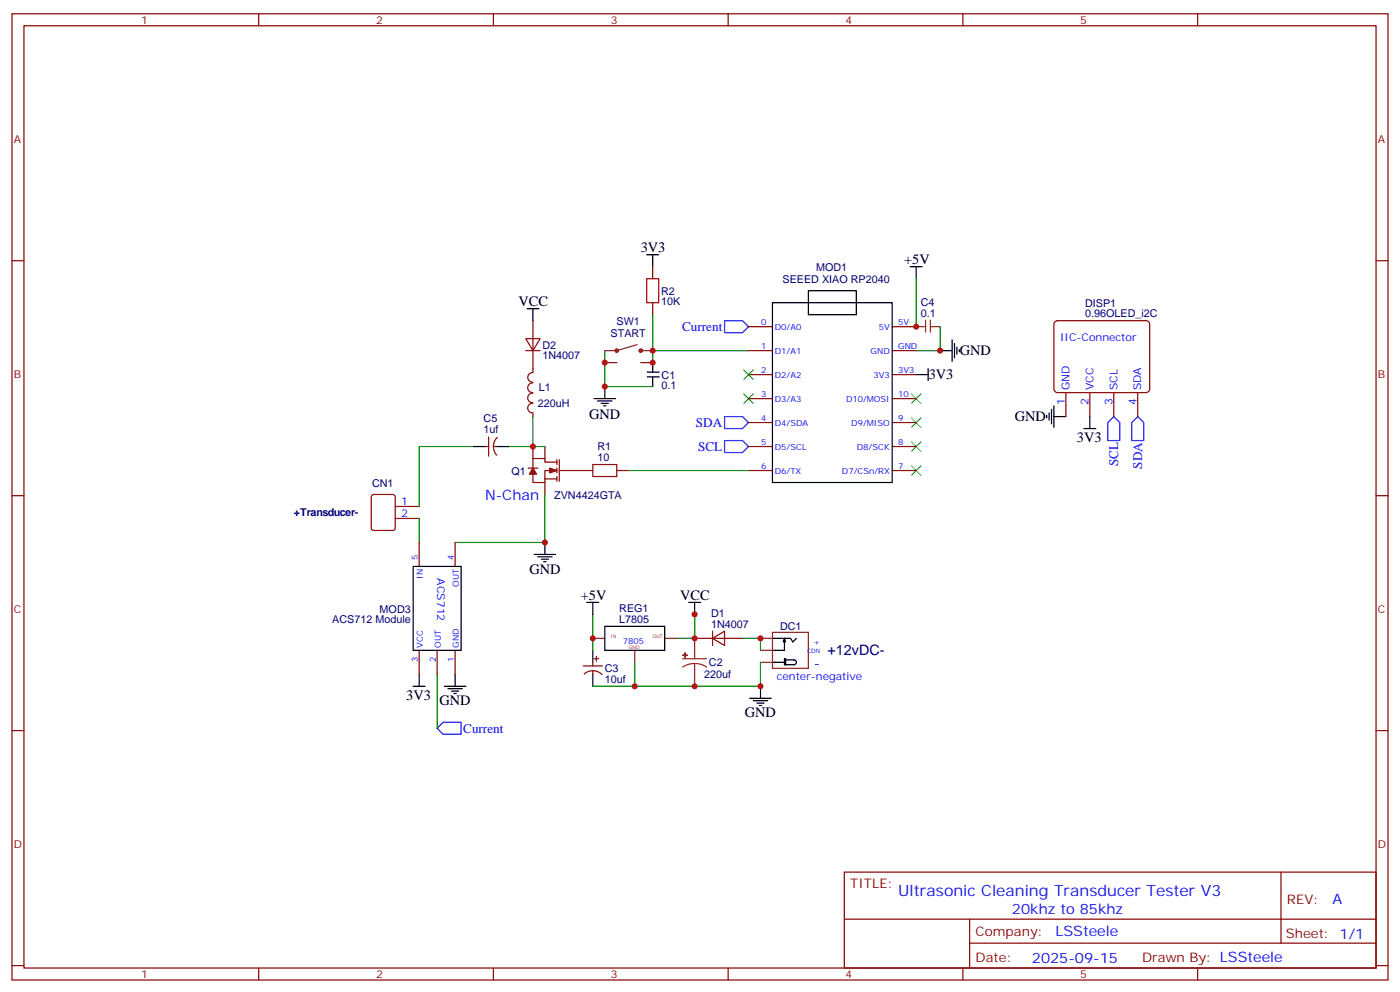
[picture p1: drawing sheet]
<svg xmlns="http://www.w3.org/2000/svg" width="412mm" height="292mm" viewBox="0 0 412 292" stroke-linecap="round" stroke-linejoin="round" font-family="sans-serif">
<g fill="none" stroke="#870000" stroke-width=".35">
<path d="M3.5 4.1h405.4v284.3h-405.4zM7.1 7.6h398.2v277.3h-398.2zM76.2 4.1v3.5M145.3 4.1v3.5M214.5 4.1v3.5M283.6 4.1v3.5M352.8 4.1v3.5M3.5 76.7h3.6M192.3 78.5v3.5M405.3 76.7h3.6M154.9 99.7h4.2l-2.1 3.5zM157 94.4v15.1"/>
<path d="M192.3 89.1v3.5M220.5 96.1h7M262.8 96.1h7.1M310.7 94.8l.8-.4h26.1l.6 .2 .5 .8v19.1l-.3 .6-.8 .4h-26.1l-.6-.2-.5-.8v-19.1zM154.9 103.2h4.2M157 115.7a1.41 1.41 0 0 0-1.6 1.4 1.41 1.41 0 0 0 1.6 1.4M157 112.7a1.41 1.41 0 0 0-1.6 1.4 1.41 1.41 0 0 0 1.6 1.4M157 118.7a1.41 1.41 0 0 0-1.6 1.4 1.41 1.41 0 0 0 1.6 1.4M157 109.7a1.41 1.41 0 0 0-1.5 1.4 1.41 1.41 0 0 0 1.5 1.4M178.2 106.7h3.5M188.7 106.7h3.6M220.5 103.2h7"/>
<path d="M220.5 110.2h7M220.5 117.3h7M262.8 103.2h7.1M262.8 110.2h7.1M262.8 117.3h7.1M314 115.5v7.1M321 115.5v7.1M328.1 115.5v7.1M335.1 115.5v7.1M142.9 131.4h1M143.9 128.6v5.6M145.3 131.4h1.1"/>
<path d="M146.5 128.7a3.8 3.8 0 0 0-.2 5.2M155.6 137.8h2.8M157 121.5v1.1M157 131.4v3.5M160.5 131.4v3.5M164 138.5h-3.5v3.5h-3.5v-2.5M164 136h-3.5v-1.1h-3.5v2.9M164 135.3v1.4M164 137.8v1.4M164.7 138.5h9.9M164.7 135.3v6.3M181.7 138.5h3.5"/>
<path d="M220.5 124.4h7M220.5 131.4h7M220.5 138.5h7M262.8 124.4h7.1M262.8 131.4h7.1M262.8 138.5h7.1M3.5 145.9h3.6M109.6 145.7l.5-.2h5.6l.7 .5v9.4l-.4 .6-5.9 .1-.7-.5v-9.4zM116.4 152.6h7.1M116.4 149h7.1M123.5 159.6v7.1M134.1 159.6v7.1"/>
<path d="M160.5 142v3.5M160.5 140.9h3.5M164 140.2v1.4M405.3 145.9h3.6M123.5 191.4v7M128.8 191.4v7M134.1 191.4v7M171.8 196h5.6M172.1 198.3a3.8 3.8 0 0 1 5.2 .2M174.6 194.9v1.1M174.6 197.4v1M175 193.9h1.4"/>
<path d="M175.7 193.1v1.5M204.6 187.9h14.1M209.9 187.9l3.5-2.2v4.3zM209.9 185.7v4.3M3.5 215h3.6M405.3 215h3.6M248.7 256.6h156.6v28.3h-156.6zM377.3 256.7v20.8M248.7 270.5h156.5M285.6 277.5h119.6M285.6 270.5v14.1M3.5 284.2h3.6"/>
<path d="M76.2 284.9v3.5M145.3 284.9v3.5M214.5 284.9v3.5M283.6 284.9v3.5M352.8 284.9v3.5M405.3 284.2h3.6"/>
</g>
<g fill="none" stroke="#000" stroke-width=".35">
<path d="M190.5 75h3.5M192.3 75v3.5M268.1 78.5h3.5M269.9 78.5v3.5M155.2 90.8h3.5M157 90.8v3.6M227.5 89.1h35.3v52.9h-35.3zM238.1 85.5h14.1v7.1h-14.1zM175 117.3h6.3M176 118h4.3M177.1 118.7h2.1M177.8 119.4h.7"/>
<path d="M178.2 113.8v3.5M190.7 109.5h3.5M190.7 110.9h3.5M192.3 106.7v2.8M192.3 110.9v2.9M269.9 110.2h3.5M273.4 108.5v3.5M276.9 103.2h3.6M280.5 100v6.4M281.2 101.1v4.2M281.9 102.1v2.1M282.6 102.8v.7"/>
<path d="M310.4 119.4v6.4M139.3 131.4h3.6M146.4 131.4h3.5M308.3 122.2v.7M309 121.5v2.1M309.7 120.5v4.2M310.4 122.6h3.6M319.3 126.1h3.5M321 122.6v3.5M160.5 159.6v3.6M121.7 166.7h14.1v24.7h-14.1zM157.3 163.2h6.4"/>
<path d="M158.4 163.9h4.2M159.5 164.6h2.1M160.2 165.3h.7M172.9 177.3h3.5M174.6 177.3v3.5M202.8 177.3h3.6M204.6 177.3v3.5M123.5 198.4v3.6M134.1 198.4v3.6M174.6 191.4v3.5M174.6 198.4v3.6M178.2 184.3h17.6v7.1h-17.6z"/>
<path d="M227.5 194.9h3.6M227.5 187.9h5.3l.7 1 1.1-1M231.1 187.9v3.5h-3.6M231.1 187.9l.3 1M231.1 187.9l-.4 1M231.4 194.2h2.5a.71 .71 0 0 1 .7 .7 .71 .71 0 0 1-.7 .7h-2.8v-1.7h.3v1.7M121.7 202h3.5M130.9 202h6.3M131.9 202.7h4.3M133 203.4h2.1M133.7 204.1h.7M220.8 205.5h6.4"/>
<path d="M221.9 206.2h4.2M223 206.9h2.1M223.7 207.6h.7M224 202v3.5"/>
</g>
<path d="M219.1 115.9l2.8 2.8M219.1 108.8l2.8 2.9M221.9 115.9l-2.8 2.8M221.9 108.8l-2.8 2.9M268.5 115.9l2.8 2.8M271.3 115.9l-2.8 2.8M268.5 137.1l2.8 2.8M268.5 130l2.8 2.8M268.5 122.9l2.8 2.9M271.3 137.1l-2.8 2.8M271.3 130l-2.8 2.8M271.3 122.9l-2.8 2.9" fill="none" stroke="#3c3" stroke-width=".35"/>
<g fill="none" stroke="#008700" stroke-width=".35">
<path d="M192.3 92.6v14.1M269.9 82v14.1M276.9 96.1v7.1h-7M178.2 103.2v10.6h14.1M192.3 103.2h28.2M139.3 131.4h-15.8v17.6M157 122.6v8.8h-7.1M157 131.4h3.5M185.2 138.5h35.3M123.5 152.6v7M160.5 145.5v14.1h-26.4M128.8 198.4v15.9"/>
<path d="M174.6 180.8v10.6M187 194.9v7.1h37v-7.1M204.6 180.8v7.1h-5.3M218.7 187.9h5.3v3.5M174.6 202h12.4"/>
</g>
<path d="M190.5 82h3.5v7.1h-3.5zM174.6 136.7h7.1v3.5h-7.1z" fill="none" stroke="#a10000" stroke-width=".35"/>
<path d="M213.4 94.4h5.3l1.8 1.7-1.8 1.8h-5.3zM213.4 129.6h5.3l1.8 1.8-1.8 1.8h-5.3zM213.4 122.6h5.3l1.8 1.8-1.8 1.7h-5.3zM328.1 122.6l1.7 1.8v5.2h-3.5v-5.2zM335.1 122.6l1.8 1.8v5.2h-3.5v-5.2zM130.5 212.5h5.3v3.6h-5.3l-1.7-1.8z" fill="none" stroke="#00f" stroke-width=".35"/>
<g fill="none" stroke="#8c2424" stroke-width=".35">
<path d="M187.7 101.4l-6 1.8h-3.5M188.7 103.2h3.6M174.6 187.9h3.6M187 191.4v3.5M195.8 187.9h3.5M201.1 193.9h7M204.6 195.3l1.9 .2 1.6 .8M204.6 195.3l-1.8 .2-1.7 .8M204.6 187.9v6M204.6 195.3v6.7M224 194.9h3.5M224 187.9h3.5"/>
<path d="M224 191.4h3.5M227.5 186.1h10.6v10.6h-10.6z"/>
</g>
<g fill="none" stroke="#8c2424" stroke-width=".71">
<circle cx="181.7" cy="103.2" r=".35"/>
<circle cx="188.7" cy="103.2" r=".35"/>
</g>
<circle cx="231.4" cy="195.6" r=".18" fill="#000"/>
<g fill="#8c2424" stroke="#8c2424" stroke-width=".35">
<path d="M201.1 192.8h1.4z"/>
<path d="M201.8 192.1v1.4z"/>
</g>
<path d="M272.7 94.2v3.5" fill="none" stroke="#933" stroke-width=".35"/>
<path d="M269.9 96.1h2.8M274.1 94.2v3.5M274.1 96.1h2.8" fill="none" stroke="#930" stroke-width=".35"/>
<g fill="#870000" stroke="#870000" stroke-width=".35">
<path d="M157 137.8l1 1.7h-2.1z"/>
<path d="M161.9 137.8l2.1 .7-2.1 .7z"/>
</g>
<g fill="#c00">
<circle cx="178.2" cy="113.8" r=".88"/>
<circle cx="192.3" cy="106.7" r=".88"/>
<circle cx="192.3" cy="103.2" r=".88"/>
<circle cx="178.2" cy="106.7" r=".88"/>
<circle cx="224" cy="187.9" r=".88"/>
<circle cx="224" cy="202" r=".88"/>
<circle cx="204.6" cy="187.9" r=".88"/>
<circle cx="204.6" cy="180.8" r=".88"/>
<circle cx="204.6" cy="202" r=".88"/>
<circle cx="187" cy="202" r=".88"/>
<circle cx="276.9" cy="103.2" r=".88"/>
<circle cx="157" cy="131.4" r=".88"/>
<circle cx="160.5" cy="159.6" r=".88"/>
<circle cx="174.6" cy="187.9" r=".88"/>
<circle cx="269.9" cy="96.1" r=".88"/>
</g>
<text font-size="4.6" fill="#00f" x="264.6" y="263.7">Ultrasonic Cleaning Transducer Tester V3</text>
<g font-size="4.2">
<text x="188.7" y="74.3">3V3</text>
<text x="266.3" y="77.8">+5V</text>
<text x="152.8" y="90.1">VCC</text>
<text x="282.8" y="104.6">GND</text>
<text x="273.6" y="111.6">3V3</text>
<text x="173.6" y="123.2">GND</text>
<text x="299" y="124">GND</text>
<text x="317.2" y="129.9">3V3</text>
<text x="155.9" y="168.8">GND</text>
<text x="171.1" y="176.6">+5V</text>
<text x="200.4" y="176.6">VCC</text>
<text x="119.7" y="205.9">3V3</text>
<text x="129.5" y="207.6">GND</text>
<text x="219.4" y="211.1">GND</text>
</g>
<g font-size="4.2" fill="#00f">
<text x="142.9" y="147.3">N-Chan</text>
<text x="239.7" y="196.7">-</text>
<text x="298.1" y="269">20khz to 85khz</text>
<text x="392.5" y="265.9">A</text>
<text x="310.9" y="275.5">LSSteele</text>
<text x="304" y="283.3">2025-09-15</text>
</g>
<text font-size="4.2" fill="#000080" x="243.8" y="192.9">+12vDC-</text>
<g font-size="3.9" fill="#00f">
<text x="200.9" y="97.4">Current</text>
<text x="205" y="125.6">SDA</text>
<text x="205.7" y="132.7">SCL</text>
<text x="329.3" y="137.2" transform="rotate(-90 329.3 137.2)">SCL</text>
<text x="336.4" y="137.9" transform="rotate(-90 336.4 137.9)">SDA</text>
<text x="136.5" y="215.6">Current</text>
</g>
<g font-size="3.9" fill="#800">
<text x="250.5" y="261.2">TITLE:</text>
<text x="379.1" y="265.9">REV:</text>
<text x="287.4" y="275.4">Company:</text>
<text x="378.7" y="276">Sheet: 1/1</text>
<text x="287.4" y="283.1">Date:</text>
<text x="336.4" y="283.2">Drawn By: LSSteele</text>
</g>
<g font-size="3.2" fill="#800">
<text x="41.6" y="7.1">1</text>
<text x="110.8" y="7.1">2</text>
<text x="179.9" y="7.1">3</text>
<text x="249.1" y="7.1">4</text>
<text x="318.2" y="7.1">5</text>
<text x="4.1" y="42.2">A</text>
<text x="405.9" y="42.2">A</text>
<text x="4.1" y="111.3">B</text>
<text x="405.9" y="111.3">B</text>
<text x="4.1" y="180.4">C</text>
<text x="405.9" y="180.4">C</text>
<text x="4.1" y="249.6">D</text>
<text x="405.9" y="249.6">D</text>
<text x="41.6" y="287.9">1</text>
<text x="110.8" y="287.9">2</text>
<text x="179.9" y="287.9">3</text>
<text x="249.1" y="287.9">4</text>
<text x="318.2" y="287.9">5</text>
</g>
<g font-size="3.2" fill="#000080">
<text x="230.5" y="83.3">SEEED XIAO RP2040</text>
<text x="240.4" y="79.7">MOD1</text>
<text x="194.7" y="89.8">10K</text>
<text x="194.7" y="86.8">R2</text>
<text x="181.6" y="95.6">SW1</text>
<text x="271.2" y="93.1">0.1</text>
<text x="271.2" y="90.2">C4</text>
<text x="319.6" y="93.3">0.96OLED_i2C</text>
<text x="319.6" y="90.3">DISP1</text>
<text x="179.9" y="99.2">START</text>
<text x="159.8" y="105.7">1N4007</text>
<text x="159.8" y="102.7">D2</text>
<text x="194.9" y="111.5">C1</text>
<text x="158.4" y="119.8">220uH</text>
<text x="158.7" y="115">L1</text>
<text x="194.9" y="114.5">0.1</text>
<text x="142.5" y="124.3">C5</text>
<text x="142.5" y="127.5">1uf</text>
<text x="176" y="135.6">10</text>
<text x="176" y="132.4">R1</text>
<text x="109.6" y="143.3">CN1</text>
<text x="150.6" y="139.7">Q1</text>
<text x="163.2" y="146.8">ZVN4424GTA</text>
<text x="86.6" y="152">+Transducer-</text>
<text x="97.9" y="183.3">ACS712 Module</text>
<text x="111.8" y="180.3">MOD3</text>
<text x="182.4" y="183.3">L7805</text>
<text x="182.4" y="180.2">REG1</text>
<text x="209.5" y="184.7">1N4007</text>
<text x="209.5" y="181.7">D1</text>
<text x="229.8" y="185.4">DC1</text>
<text x="178.2" y="197.8">C3</text>
<text x="208.8" y="196">C2</text>
<text x="178.2" y="201">10uf</text>
<text x="207.4" y="199.5">220uf</text>
</g>
<g font-size="3.2" fill="#00f">
<text x="312.3" y="100.4">IIC-Connector</text>
<text x="313.6" y="119.3" transform="rotate(-90 313.6 119.3)">1</text>
<text x="315" y="114.8" transform="rotate(-90 315 114.8)">GND</text>
<text x="320.7" y="119.3" transform="rotate(-90 320.7 119.3)">2</text>
<text x="322.1" y="114.8" transform="rotate(-90 322.1 114.8)">VCC</text>
<text x="327.7" y="119.3" transform="rotate(-90 327.7 119.3)">3</text>
<text x="329.1" y="114.8" transform="rotate(-90 329.1 114.8)">SCL</text>
<text x="334.8" y="119.3" transform="rotate(-90 334.8 119.3)">4</text>
<text x="336.2" y="114.8" transform="rotate(-90 336.2 114.8)">SDA</text>
<text x="118.2" y="148.7">1</text>
<text x="118.2" y="152.2">2</text>
<text x="128.8" y="170.2" transform="rotate(90 128.8 170.2)">ACS712</text>
<text x="228.9" y="200.2">center-negative</text>
</g>
<g font-size="2.5" fill="#00f">
<text x="224.2" y="95.8">0</text>
<text x="264.6" y="95.8">5V</text>
<text x="228.2" y="97.2">D0/A0</text>
<text x="258.9" y="97.2">5V</text>
<text x="224.2" y="102.8">1</text>
<text x="228.2" y="104.2">D1/A1</text>
<text x="256.5" y="104.2">GND</text>
<text x="264.6" y="102.8">GND</text>
<text x="224.2" y="109.9">2</text>
<text x="228.2" y="111.3">D2/A2</text>
<text x="257.3" y="111.3">3V3</text>
<text x="264.6" y="109.9">3V3</text>
<text x="224.2" y="116.9">3</text>
<text x="228.2" y="118.4">D3/A3</text>
<text x="249.2" y="118.4">D10/MOSI</text>
<text x="264.6" y="116.9">10</text>
<text x="224.2" y="124">4</text>
<text x="228.2" y="125.4">D4/SDA</text>
<text x="250.8" y="125.4">D9/MISO</text>
<text x="264.6" y="124">9</text>
<text x="224.2" y="131.1">5</text>
<text x="264.6" y="131.1">8</text>
<text x="228.2" y="132.5">D5/SCL</text>
<text x="252.4" y="132.5">D8/SCK</text>
<text x="224.2" y="138.1">6</text>
<text x="228.2" y="139.5">D6/TX</text>
<text x="248" y="139.5">D7/CSn/RX</text>
<text x="264.6" y="138.1">7</text>
<text x="123.1" y="164.9" transform="rotate(-90 123.1 164.9)">5</text>
<text x="133.7" y="164.9" transform="rotate(-90 133.7 164.9)">4</text>
<text x="124.5" y="170.3" transform="rotate(-90 124.5 170.3)">IN</text>
<text x="135.1" y="172.7" transform="rotate(-90 135.1 172.7)">OUT</text>
<text x="124.5" y="190.7" transform="rotate(-90 124.5 190.7)">VCC</text>
<text x="129.8" y="190.7" transform="rotate(-90 129.8 190.7)">OUT</text>
<text x="135.1" y="190.7" transform="rotate(-90 135.1 190.7)">GND</text>
<text x="183.4" y="189.6">7805</text>
<text x="239.6" y="189.8">+</text>
<text x="123.1" y="194.7" transform="rotate(-90 123.1 194.7)">3</text>
<text x="128.4" y="194.7" transform="rotate(-90 128.4 194.7)">2</text>
<text x="133.7" y="194.7" transform="rotate(-90 133.7 194.7)">1</text>
</g>
<text font-size="1.8" fill="#00f" x="237.7" y="192.1">CDN</text>
<g font-size="1.4" fill="#8d2323">
<text x="179.9" y="187.9">IN</text>
<text x="185.2" y="191.1">GND</text>
<text x="192.3" y="187.9">OUT</text>
</g>
</svg>
